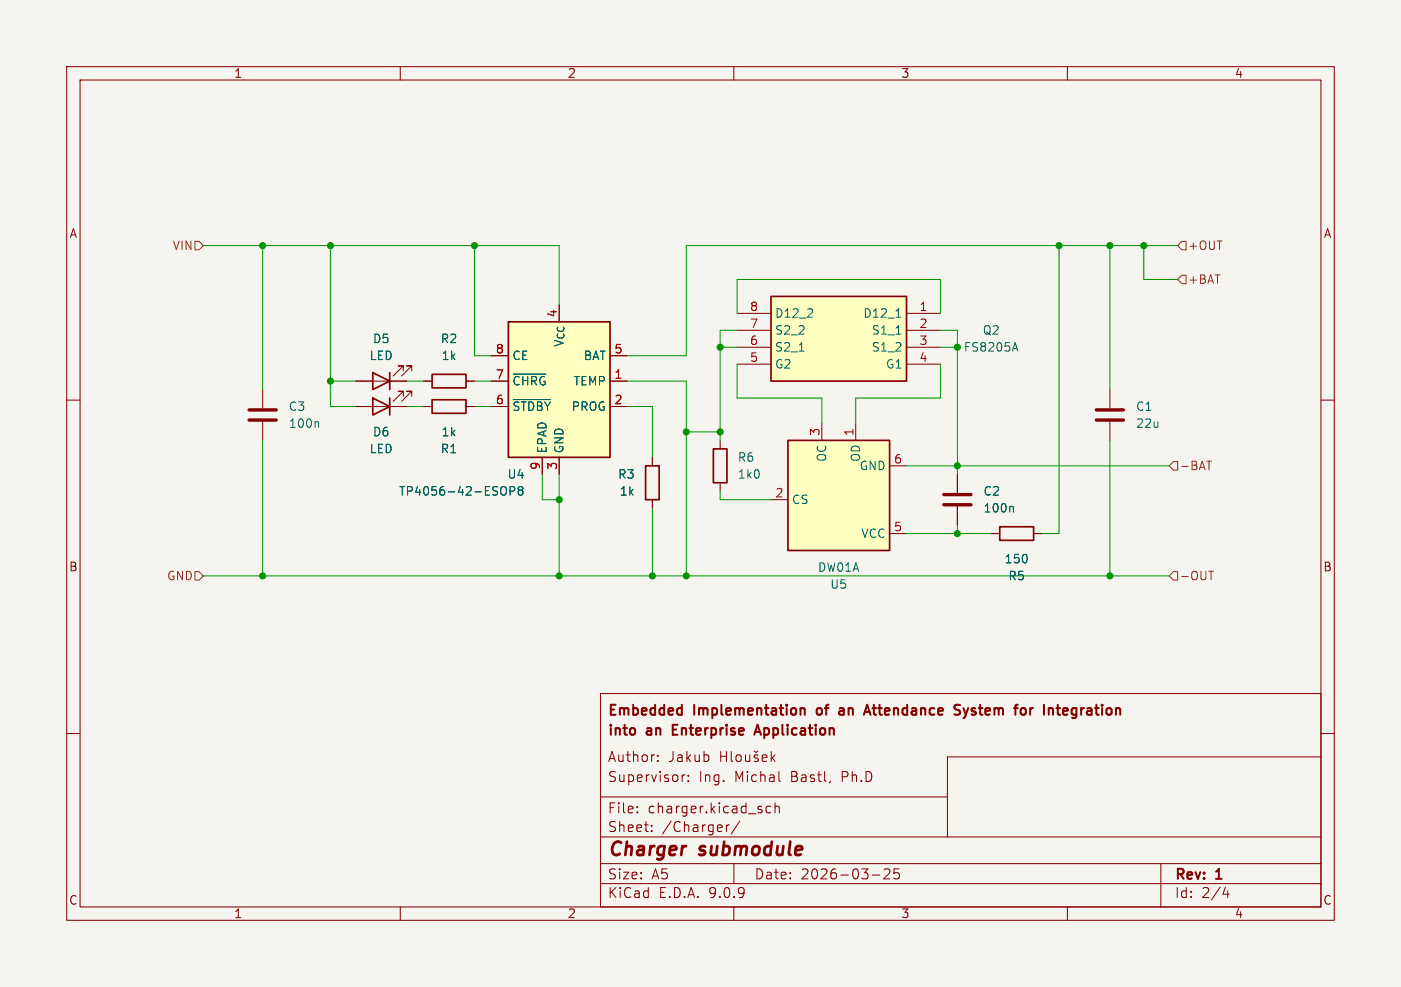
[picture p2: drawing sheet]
<svg xmlns="http://www.w3.org/2000/svg" width="210mm" height="148mm" viewBox="0 0 210 148" stroke-linecap="round" stroke-linejoin="round" font-family="sans-serif">
<path d="M0 0h210v148h-210z" fill="#f5f4ef" stroke="#f5f4ef" stroke-width=".15"/>
<g fill="none" stroke="#840000" stroke-width=".15">
<path d="M10 10h190v128h-190zM12 12h186v124h-186zM60 10v2M110 10v2M160 10v2M10 60h2M198 60h2M10 110h2M90 104h108v32h-108zM98.6 114v.2M98.6 113.3v.1M102.3 116.2v1"/>
<path d="M102.7 116.2l-.3 .1-.1 .2M103.2 117v.2M103.2 116.3v.1M108 112.7v1.5M108 113.4h.9M108.9 112.7v1.5M109.6 112.7v1.3l.2 .2M110.4 113.3a.41 .41 0 0 1 .4-.1 .41 .41 0 0 1 .3 .3v.4a.41 .41 0 0 1-.4 .3 .41 .41 0 0 1-.4-.3zM111.7 113.2l.1 .9a.41 .41 0 0 0 .6-.1M112.4 113.2v1M113 112.6l.3 .2 .3-.2M113.6 113.3l-.4-.1-.2 .2 .1 .2 .5 .2v.3h-.6"/>
<path d="M114.3 113.7l.7-.2-.1-.2-.4-.1-.2 .2v.7h.6M115.6 112.7v1.5M115.8 113.6l.4 .6M116.2 113.2l-.6 .6M116.8 117l.2 .2M142 119.5h-52M198 110h2M198 113.5h-56v12M60 136v2M90 132.5h108M90 129.5h108M90 125.5h108"/>
<path d="M95.5 121.7v.2M95.5 121v.1M97.7 123.8v.1M97.7 124.5v.2M108.9 123.7v1M109.3 123.7l-.3 .1-.1 .2M110 136v2M110 129.5v3M110.9 123.1l-1.3 1.9M115.5 121l-.4-.1-.3 .3v.4l.2 .2h.5M116.2 121a.37 .37 0 0 1 .6 .1v.8M116.2 120.4v1.5"/>
<path d="M130.8 131.2h1.1M132.5 130.4l.3-.1 .5 .1a.41 .41 0 0 1 0 .5l-.8 .9h.9M134.8 130.3h-.8v.7l.2-.1h.5l.1 .2v.5l-.3 .2h-.3l-.2-.2M160 136v2M174 129.5v6.5M183.7 133l-.4 1.1h1M184 133.6v1"/>
</g>
<g fill="none" stroke="#840000" stroke-width=".3">
<path d="M100.8 109.4h.5M101.6 108.7h-.8v1.5h.8M113.1 110.2l.5-1.5 .5 1.5M113.2 109.8h.7M120.1 106.3h.5v.9M122.5 106.3v.7M125.8 107l.2 .2 .5-.1M125.8 106.3l.5-.1 .2 .2M126.5 106.5l-.5 .1-.2 .2M129.5 107.2l.5-1.5 .5 1.5M129.6 106.8h.7M130.8 106.2h.5"/>
<path d="M143.3 106.4a.55 .55 0 0 1 .6 .4l-.1 .3-.5 .1M143.3 105.7l.6 .1M144.4 106.2l.4 1M144.8 107.2l-.2 .3-.2 .2M145.1 106.2l-.3 1M153.5 106.2l.3 .3v.4l-.3 .3M154.4 106.2v1M154.6 106.3l-.2 .2M158.3 106.2h.6M158.6 107.1l.3 .1M159.6 106.2l-.3 .2v.6l.3 .2M160.1 106.5l-.8 .2"/>
</g>
<path d="M76.2 48.3h15.2v20.3h-15.2z" fill="#ffffc2"/>
<path d="M55.9 55.9l2.5 1.3-2.5 1.2zM58.4 55.9v2.5M64.8 59.9h5v2.1h-5zM64.8 56.1h5v2.1h-5zM76.2 48.3h15.2v20.3h-15.2zM96.8 69.9h2v5h-2zM149.9 79h5v2h-5z" fill="none" stroke="#840000" stroke-width=".25"/>
<g fill="none" stroke="#840000" stroke-width=".15">
<path d="M39.4 58.4v2.8M53.3 57.2h7.7M60.5 55.6v-.7h-.8h.8l-1.6 1.5M61.7 55.6v-.7h-.7h.7l-1.5 1.5M63.5 57.2h1.3M69.8 57.2h1.3M73.7 53.3h2.5M73.7 57.2h2.5M91.4 53.3h2.6M91.4 57.2h2.6M39.4 63.2v2.8M63.5 61h1.3"/>
<path d="M69.8 61h1.3M73.7 61h2.5M81.3 68.6v2.5M83.8 68.6v2.5M91.4 61h2.6M97.8 68.6v1.3M97.8 74.9v1.3M148.6 80h1.3M154.9 80h1.3"/>
</g>
<path d="M76.9 56.1h4.9M76.9 59.9h5.6M47.6 63.2l.2 .2v.7M75.4 73a.43 .43 0 0 1 .5 .4v.4a.43 .43 0 0 1-.5 .4M76.5 73.6h.6l.1-.2-.1-.3-.2-.1h-.4v1.2M77.9 73.5l-.2-.2 .2-.3h.2l.3 .2-.3 .3M77.9 73.5l-.2 .3v.3l.2 .1h.4l.1-.2v-.2l-.3-.3M77.9 73.5h.2" fill="none" stroke="#006464" stroke-width=".15"/>
<path d="M37.3 61.5h4.1M37.3 63h4.1" fill="none" stroke="#840000" stroke-width=".51"/>
<path d="M115.6 44.5h20.3v12.7h-20.3z" fill="#ffffc2"/>
<path d="M115.6 44.5h20.3v12.7h-20.3zM106.9 67.3h2.1v5.1h-2.1z" fill="none" stroke="#840000" stroke-width=".25"/>
<path d="M110.5 47h5.1M110.5 49.5h5.1M110.5 52.1h5.1M110.5 54.6h5.1M135.9 47h5.1M135.9 49.5h5.1M135.9 52.1h5.1M135.9 54.6h5.1M166.4 58.4v2.8M107.9 66v1.3M107.9 72.4v1.3M166.4 63.2v2.8" fill="none" stroke="#840000" stroke-width=".15"/>
<path d="M119.8 52.6h.7M134.3 47.6h.7M134.3 50.1h.7M151.9 52.3h.6M152.2 51.4l.4 1.2" fill="none" stroke="#006464" stroke-width=".15"/>
<path d="M164.3 61.5h4.1M164.3 63h4.1" fill="none" stroke="#840000" stroke-width=".51"/>
<path d="M118.1 66h15.2v16.6h-15.2z" fill="#ffffc2"/>
<path d="M55.9 59.7l2.5 1.3-2.5 1.2zM58.4 59.7v2.5M118.1 66h15.2v16.6h-15.2z" fill="none" stroke="#840000" stroke-width=".25"/>
<g fill="none" stroke="#840000" stroke-width=".15">
<path d="M53.3 57.2h2.6M58.4 57.2h2.6M60.5 59.4v-.7h-.8h.8l-1.6 1.5M61.7 59.4v-.7h-.7h.7l-1.5 1.5M63.5 57.2h1.3M69.8 57.2h1.3M73.7 53.3h2.5M73.7 57.2h2.5M91.4 53.3h2.6M91.4 57.2h2.6M53.3 61h7.7M63.5 61h1.3"/>
<path d="M69.8 61h1.3M73.7 61h2.5M81.3 68.6v2.5M83.8 68.6v2.5M91.4 61h2.6M97.8 68.6v1.3M97.8 74.9v1.3M115.6 74.9h2.5M123.2 63.5v2.5M128.3 63.5v2.5M133.3 69.9h2.6M143.5 71.1v2.8"/>
<path d="M143.5 75.9v2.8M133.3 80h2.6M148.6 80h1.3M154.9 80h1.3"/>
</g>
<path d="M141.5 75.7h4M141.5 74.2h4" fill="none" stroke="#840000" stroke-width=".51"/>
<path d="M76.9 56.1h4.9M76.9 59.9h5.6M75.4 73a.43 .43 0 0 1 .5 .4v.4a.43 .43 0 0 1-.5 .4M76.5 73.6h.6l.1-.2-.1-.3-.2-.1h-.4v1.2M77.9 73.5l-.2-.2 .2-.3h.2l.3 .2-.3 .3M77.9 73.5l-.2 .3v.3l.2 .1h.4l.1-.2v-.2l-.3-.3M77.9 73.5h.2M151.7 75.9l.2 .2v.7" fill="none" stroke="#006464" stroke-width=".15"/>
<path d="M29.2 36.2h.6l.7 .6-.7 .7h-.6zM177.2 36.2h.6v1.3h-.6l-.7-.7zM177.2 41.3h.6v1.2h-.6l-.7-.6zM175.9 69.2h.6v1.3h-.6l-.6-.6zM180.9 69.2h.7M29.2 85.7h.6l.7 .7-.7 .6h-.6zM175.9 85.7h.6v1.3h-.6l-.6-.6zM181.2 85.7h.7" fill="none" stroke="#725600" stroke-width=".15"/>
<g fill="none" stroke="#009600" stroke-width=".15">
<path d="M30.5 36.8h53.3v8.9M39.4 36.8v21.6M49.5 36.8v24.2h3.8M71.1 36.8v16.5h2.6M158.7 36.8v43.2h-2.5M166.4 36.8v21.6M171.4 36.8v5.1h5.1M176.5 36.8h-73.6v16.5h-8.9M49.5 57.2h3.8M61 57.2h2.5M71.1 57.2h2.6M94 57.2h8.9v29.2"/>
<path d="M107.9 52.1h2.6M110.5 47v-5.1h30.5v5.1M110.5 54.6v5.1h12.7v3.8M110.5 49.5h-2.6v16.5M141 49.5h2.5v21.6M141 54.6v5.1h-12.7v3.8M141 52.1h2.5M39.4 66v20.4M61 61h2.5M71.1 61h2.6M81.3 71.1v3.8h2.5M83.8 71.1v15.3"/>
<path d="M94 61h3.8v7.6M97.8 76.2v10.2M102.9 64.8h5M107.9 73.7v1.2h7.7M135.9 69.9h39.4M143.5 78.7v1.3M166.4 66v20.4M30.5 86.4h144.8M135.9 80h12.7"/>
</g>
<g fill="#009600" stroke="#009600" stroke-width=".15">
<circle cx="107.9" cy="64.8" r=".46"/>
<circle cx="143.5" cy="52.1" r=".46"/>
<circle cx="158.7" cy="36.8" r=".46"/>
<circle cx="107.9" cy="52.1" r=".46"/>
<circle cx="102.9" cy="86.4" r=".46"/>
<circle cx="97.8" cy="86.4" r=".46"/>
<circle cx="102.9" cy="64.8" r=".46"/>
<circle cx="83.8" cy="74.9" r=".46"/>
<circle cx="83.8" cy="86.4" r=".46"/>
<circle cx="39.4" cy="36.8" r=".46"/>
<circle cx="39.4" cy="86.4" r=".46"/>
<circle cx="49.5" cy="57.2" r=".46"/>
<circle cx="71.1" cy="36.8" r=".46"/>
<circle cx="49.5" cy="36.8" r=".46"/>
<circle cx="143.5" cy="80" r=".46"/>
<circle cx="143.5" cy="69.9" r=".46"/>
<circle cx="166.4" cy="36.8" r=".46"/>
<circle cx="171.4" cy="36.8" r=".46"/>
<circle cx="166.4" cy="86.4" r=".46"/>
</g>
<g font-size="2.8" fill="#840000">
<text x="91" y="128.9">Charger</text>
<text x="105" y="128.9">submodule</text>
</g>
<g font-size="2.1" fill="#840000">
<text x="91" y="107.7">Embedded</text>
<text x="104.1" y="107.7">Implementation</text>
<text x="123.1" y="107.7">of</text>
<text x="127.1" y="107.7">an</text>
<text x="131.5" y="107.7">Attendance</text>
<text x="145.6" y="107.7">System</text>
<text x="155.2" y="107.7">for</text>
<text x="160.1" y="107.7">Integration</text>
<text x="91" y="110.7">into</text>
<text x="97" y="110.7">an</text>
<text x="101.5" y="110.7">Enterprise</text>
<text x="114.5" y="110.7">Application</text>
<text x="91" y="114.5">Author:</text>
<text x="91" y="117.5">Supervisor:</text>
<text x="100.2" y="114.5">Jakub</text>
<text x="104.7" y="117.5">Ing.</text>
<text x="110.2" y="117.5">Michal</text>
<text x="118.7" y="117.5">Bastl,</text>
<text x="126.4" y="117.5">Ph.D</text>
<text x="91" y="122.2">File:</text>
<text x="91" y="125">Sheet:</text>
<text x="97.1" y="122.2">charger.kicad_sch</text>
<text x="99.2" y="125">/Charger/</text>
<text x="91" y="134.9">KiCad</text>
<text x="91" y="132.1">Size:</text>
<text x="97.7" y="132.1">A5</text>
<text x="98.7" y="134.9">E.D.A.</text>
<text x="106.3" y="134.9">9.0.9</text>
<text x="113" y="132.1">Date:</text>
<text x="120" y="132.1">2026-03-25</text>
<text x="176" y="132.3">Rev:</text>
<text x="176" y="134.9">Id:</text>
<text x="180.1" y="134.9">2/4</text>
<text x="182.4" y="132.3">1</text>
</g>
<g font-size="1.8" fill="#840000">
<text x="35" y="11.9">1</text>
<text x="85" y="11.9">2</text>
<text x="135" y="11.9">3</text>
<text x="185" y="11.9">4</text>
<text x="10.3" y="35.9">A</text>
<text x="198.4" y="35.9">A</text>
<text x="10.3" y="85.9">B</text>
<text x="198.3" y="85.9">B</text>
<text x="10.3" y="135.9">C</text>
<text x="35" y="137.9">1</text>
<text x="85" y="137.9">2</text>
<text x="135" y="137.9">3</text>
<text x="185" y="137.9">4</text>
<text x="198.3" y="135.9">C</text>
</g>
<g font-size="1.8" fill="#725600">
<text x="25.8" y="37.7">VIN</text>
<text x="178" y="37.7">+OUT</text>
<text x="178" y="42.8">+BAT</text>
<text x="176.7" y="70.7">-BAT</text>
<text x="24.9" y="87.2">GND</text>
<text x="176.7" y="87.2">-OUT</text>
</g>
<g font-size="1.8" fill="#a90000">
<text x="83.6" y="47.7" transform="rotate(-90 83.6 47.7)">4</text>
<text x="112.3" y="46.7">8</text>
<text x="137.7" y="46.7">1</text>
<text x="74.2" y="53.1">8</text>
<text x="92" y="53.1">5</text>
<text x="112.3" y="49.3">7</text>
<text x="112.3" y="51.8">6</text>
<text x="137.7" y="49.3">2</text>
<text x="137.7" y="51.8">3</text>
<text x="74.2" y="56.9">7</text>
<text x="92" y="56.9">1</text>
<text x="112.3" y="54.4">5</text>
<text x="137.7" y="54.4">4</text>
<text x="74.2" y="60.7">6</text>
<text x="92" y="60.7">2</text>
<text x="122.9" y="65.5" transform="rotate(-90 122.9 65.5)">3</text>
<text x="128" y="65.5" transform="rotate(-90 128 65.5)">1</text>
<text x="81" y="70.6" transform="rotate(-90 81 70.6)">9</text>
<text x="83.6" y="70.6" transform="rotate(-90 83.6 70.6)">3</text>
<text x="133.9" y="69.6">6</text>
<text x="116.1" y="74.7">2</text>
<text x="133.9" y="79.8">5</text>
</g>
<g font-size="1.8" fill="#006464">
<text x="116.1" y="47.9">D12_2</text>
<text x="129.3" y="47.9">D12_1</text>
<text x="55.8" y="51.7">D5</text>
<text x="66" y="51.7">R2</text>
<text x="84.7" y="52.1" transform="rotate(-90 84.7 52.1)">V_{CC}</text>
<text x="116.1" y="50.4">S2_2</text>
<text x="116.1" y="52.9">S2_1</text>
<text x="130.6" y="50.4">S1_1</text>
<text x="130.6" y="52.9">S1_2</text>
<text x="144.4" y="52.9">FS8205A</text>
<text x="147.2" y="50.4">Q2</text>
<text x="55.3" y="54.2">LED</text>
<text x="66.1" y="54.2">1k</text>
<text x="76.7" y="54.2">CE</text>
<text x="76.7" y="58">~{CHRG}</text>
<text x="85.9" y="58">TEMP</text>
<text x="87.4" y="54.2">BAT</text>
<text x="116.1" y="55.5">G2</text>
<text x="132.7" y="55.5">G1</text>
<text x="43.2" y="61.8">C3</text>
<text x="43.2" y="64.4">100n</text>
<text x="55.8" y="65.6">D6</text>
<text x="66.1" y="65.6">1k</text>
<text x="76.7" y="61.8">~{STDBY} PROG</text>
<text x="170.2" y="61.8">C1</text>
<text x="170.2" y="64.4">22u</text>
<text x="55.3" y="68.2">LED</text>
<text x="66" y="68.2">R1</text>
<text x="76" y="72">U4</text>
<text x="82.1" y="68.1" transform="rotate(-90 82.1 68.1)">EPAD</text>
<text x="84.7" y="68.1" transform="rotate(-90 84.7 68.1)">GND</text>
<text x="92.6" y="72">R3</text>
<text x="110.5" y="69.4">R6</text>
<text x="110.5" y="72">1k0</text>
<text x="124.1" y="69.4" transform="rotate(-90 124.1 69.4)">OC</text>
<text x="128.8" y="70.7">GND</text>
<text x="129.1" y="69.4" transform="rotate(-90 129.1 69.4)">OD</text>
<text x="59.7" y="74.5">TP4056-42-ESOP8</text>
<text x="92.8" y="74.5">1k</text>
<text x="118.6" y="75.8">CS</text>
<text x="147.3" y="74.5">C2</text>
<text x="147.3" y="77.1">100n</text>
<text x="129" y="80.9">VCC</text>
<text x="122.5" y="86">DW01A</text>
<text x="124.4" y="88.5">U5</text>
<text x="150.5" y="84.7">150</text>
<text x="151.1" y="87.2">R5</text>
</g>
</svg>
